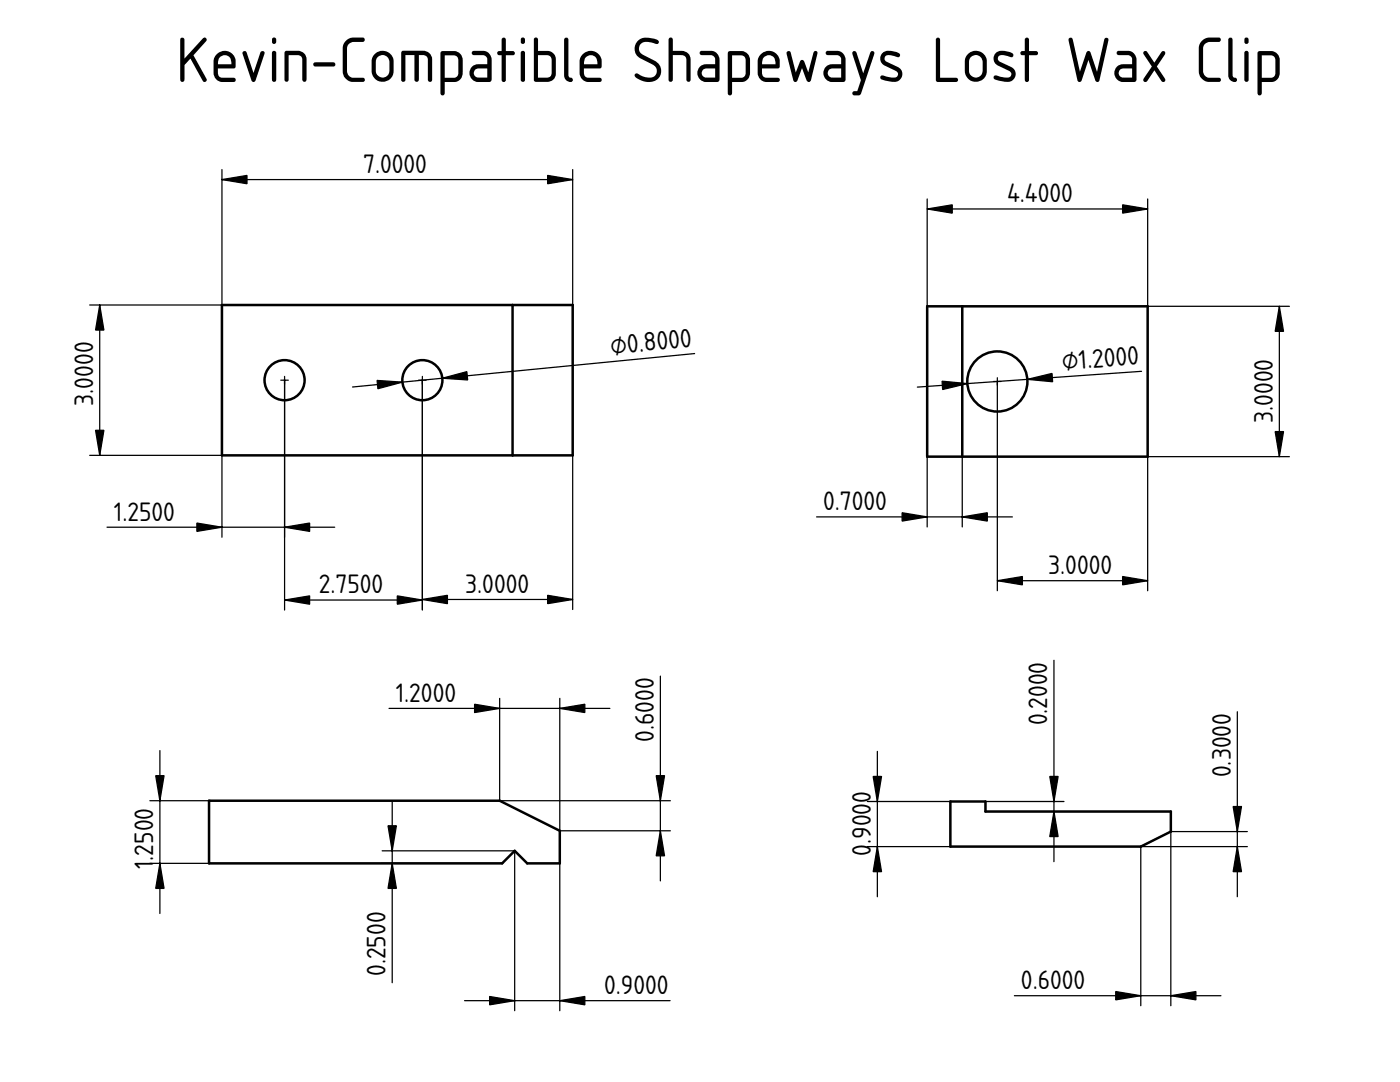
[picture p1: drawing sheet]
<svg xmlns="http://www.w3.org/2000/svg" width="279mm" height="216mm" viewBox="0 0 279 216" stroke-linecap="round" stroke-linejoin="round" font-family="sans-serif">
<path d="M79.3 75.9h.1" fill="none" stroke="#000" stroke-width=".2"/>
<path d="M44.3 60.9h58v30h-58z" fill-rule="evenodd" fill="#fff"/>
<path d="M79.3 75.9h.1" fill="none" stroke="#000" stroke-width=".2"/>
<g fill="#fff">
<path d="M102.3 60.9h12v30h-12z" fill-rule="evenodd"/>
<circle cx="56.8" cy="75.9" r="4"/>
<circle cx="84.3" cy="75.9" r="4"/>
</g>
<g fill="none" stroke="#000" stroke-width=".5">
<path d="M44.3 60.9h70v30h-70zM102.3 60.9v30"/>
<circle cx="56.8" cy="75.9" r="4"/>
<circle cx="84.3" cy="75.9" r="4"/>
</g>
<g fill="#000" stroke="#080808" stroke-width=".25">
<path d="M56.8 75.1v1.5zM56 75.9h1.5z" fill-rule="evenodd"/>
<path d="M84.3 75.1v1.5zM83.5 75.9h1.5z" fill-rule="evenodd"/>
</g>
<path d="M79.3 75.9h.1" fill="none" stroke="#000" stroke-width=".2"/>
<path d="M44.3 33.8v27.1h-26.4M44.3 35.8h70M114.3 33.8v27.1M19.9 60.9v30M56.8 75.9v45.8M84.3 75.9v45.8M138.6 70.5l-68.2 6.7M17.9 90.9h26.4v16.3M114.3 90.9v30.7M21.4 105.2h45.4M56.8 119.7h27.5M84.3 119.6h30" fill="none" stroke="#000" stroke-width=".25"/>
<path d="M44.3 35.8l5-.8v1.7zM109.3 35l5 .8-5 .9zM19.9 60.9l.8 5h-1.6zM75.3 75.9l5 .4-4.9 1.3zM88.3 75.5l4.9-1.3 .1 1.6zM19.1 85.9h1.6l-.8 5zM39.3 104.4l5 .8-5 .8zM56.8 119.7l5-.8v1.7zM56.8 105.2l5-.8v1.6zM79.3 118.9l5 .8-5 .9zM84.3 119.6l5-.8v1.7zM109.3 118.8l5 .8-5 .9z" fill="#000" stroke="#000" stroke-width=".25"/>
<path d="M41.7 159.8h58l12 6v6.5h-6.5l-2.5-2.5-2.5 2.5h-58.5z" fill-rule="evenodd" fill="#fff"/>
<path d="M76.7 166h.1" fill="none" stroke="#000" stroke-width=".2"/>
<path d="M41.7 159.8h58l12 6v6.5h-6.5l-2.5-2.5-2.5 2.5h-58.5z" fill="none" stroke="#000" stroke-width=".5"/>
<path d="M99.7 139.4v20.4h34.1M111.7 139.4v26.4h22.1M131.8 134.9v40.9M29.9 159.8h11.8M31.9 149.8v32.5M77.6 141.4h44.1M78.3 159.8v36.3M29.9 172.3h11.8M76.3 172.3h23.9M76.3 169.8h26.4v31.9M111.7 172.3v29.4M92.7 199.7h41" fill="none" stroke="#000" stroke-width=".25"/>
<path d="M31.1 154.8h1.6l-.8 5zM94.7 140.5l5 .9-5 .8zM111.7 141.4l5-.9v1.7zM131 154.8h1.6l-.8 5zM31.9 172.3l.8 5h-1.6zM78.3 172.3l.8 5h-1.7zM77.4 164.8h1.7l-.8 5zM131.8 165.8l.8 5h-1.6zM97.7 198.8l5 .9-5 .8zM111.7 199.7l5-.9v1.7z" fill="#000" stroke="#000" stroke-width=".25"/>
<path d="M185 61.1h44v30h-44z" fill-rule="evenodd" fill="#fff"/>
<path d="M207 76.1h.1" fill="none" stroke="#000" stroke-width=".2"/>
<path d="M192 61.1h37v30h-37z" fill-rule="evenodd" fill="#fff"/>
<path d="M207 76.1h.1" fill="none" stroke="#000" stroke-width=".2"/>
<g fill="#fff">
<path d="M185 61.1h7v30h-7z" fill-rule="evenodd"/>
<circle cx="199" cy="76.1" r="6"/>
</g>
<g fill="none" stroke="#000" stroke-width=".5">
<path d="M185 61.1h44v30h-44zM192 61.1v30"/>
<circle cx="199" cy="76.1" r="6"/>
</g>
<path d="M199 75.4v1.5zM198.3 76.1h1.5z" fill-rule="evenodd" fill="#000" stroke="#080808" stroke-width=".25"/>
<path d="M207 76.1h.1" fill="none" stroke="#000" stroke-width=".2"/>
<path d="M185 39.7v21.4M229 39.7v21.4h28.3M185 41.7h44M199 76.1v41.8M227.8 74.1l-44.7 3.1M255.3 61.1v30M185 91.1v14M192 91.1v14M257.3 91.1h-28.3v26.8M163 103.1h39M199 115.9h30" fill="none" stroke="#000" stroke-width=".25"/>
<path d="M185 41.7l5-.8v1.6zM224 40.9l5 .8-5 .8zM188 76.1l5.1 .4-5 1.2zM205 75.7l5-1.2 .1 1.7zM255.3 61.1l.9 5h-1.7zM254.5 86.1h1.7l-.9 5zM180 102.3l5 .8-5 .9zM192 103.1l5-.8v1.7zM199 115.9l5-.9v1.7zM224 115l5 .9-5 .8z" fill="#000" stroke="#000" stroke-width=".25"/>
<path d="M189.7 159.9h7v2h37v4l-6 3h-38z" fill-rule="evenodd" fill="#fff"/>
<path d="M211.7 164.4h.1" fill="none" stroke="#000" stroke-width=".2"/>
<path d="M189.7 159.9h7v2h37v4l-6 3h-38z" fill="none" stroke="#000" stroke-width=".5"/>
<path d="M210.3 131.8v40.1M173.1 159.9h16.6M175.1 149.9v29M196.7 159.9h15.6M246.9 142v36.9M173.1 168.9h16.6M196.7 161.9h15.6M248.9 165.9h-15.2v34.8M248.9 168.9h-21.2v31.8M202.4 198.7h41.3" fill="none" stroke="#000" stroke-width=".25"/>
<path d="M174.3 154.9h1.6l-.8 5zM209.5 154.9h1.7l-.9 5zM175.1 168.9l.8 5h-1.6zM210.3 161.9l.9 5h-1.7zM246.1 160.9h1.7l-.9 5zM246.9 168.9l.9 5h-1.7zM222.7 197.8l5 .9-5 .8zM233.7 198.7l5-.9v1.7z" fill="#000" stroke="#000" stroke-width=".25"/>
<text font-size="12" x="35.1" y="16.4">Kevin-Compatible Shapeways Lost Wax Clip</text>
<g font-size="5">
<text x="72.5" y="34.5">7.0000</text>
<text x="201" y="40.4">4.4000</text>
<text x="122" y="70.8" transform="rotate(-6 122 70.8)">⌀0.8000</text>
<text x="212.1" y="73.8" transform="rotate(-4 212.1 73.8)">⌀1.2000</text>
<text x="18.6" y="80.9" transform="rotate(-90 18.6 80.9)">3.0000</text>
<text x="254" y="84.4" transform="rotate(-90 254 84.4)">3.0000</text>
<text x="164.3" y="101.8">0.7000</text>
<text x="22.7" y="103.9">1.2500</text>
<text x="63.6" y="118.4">2.7500</text>
<text x="92.9" y="118.3">3.0000</text>
<text x="209.2" y="114.5">3.0000</text>
<text x="79" y="140">1.2000</text>
<text x="130.5" y="148.1" transform="rotate(-90 130.5 148.1)">0.6000</text>
<text x="209" y="144.7" transform="rotate(-90 209 144.7)">0.2000</text>
<text x="245.6" y="155.1" transform="rotate(-90 245.6 155.1)">0.3000</text>
<text x="30.6" y="173.4" transform="rotate(-90 30.6 173.4)">1</text>
<text x="30.6" y="171.7" transform="rotate(-90 30.6 171.7)">.2500</text>
<text x="173.8" y="170.8" transform="rotate(-90 173.8 170.8)">0</text>
<text x="173.8" y="168.4" transform="rotate(-90 173.8 168.4)">.9000</text>
<text x="76.9" y="194.8" transform="rotate(-90 76.9 194.8)">0.2500</text>
<text x="203.8" y="197.4">0.6000</text>
<text x="120.6" y="198.3">0.9000</text>
</g>
</svg>
